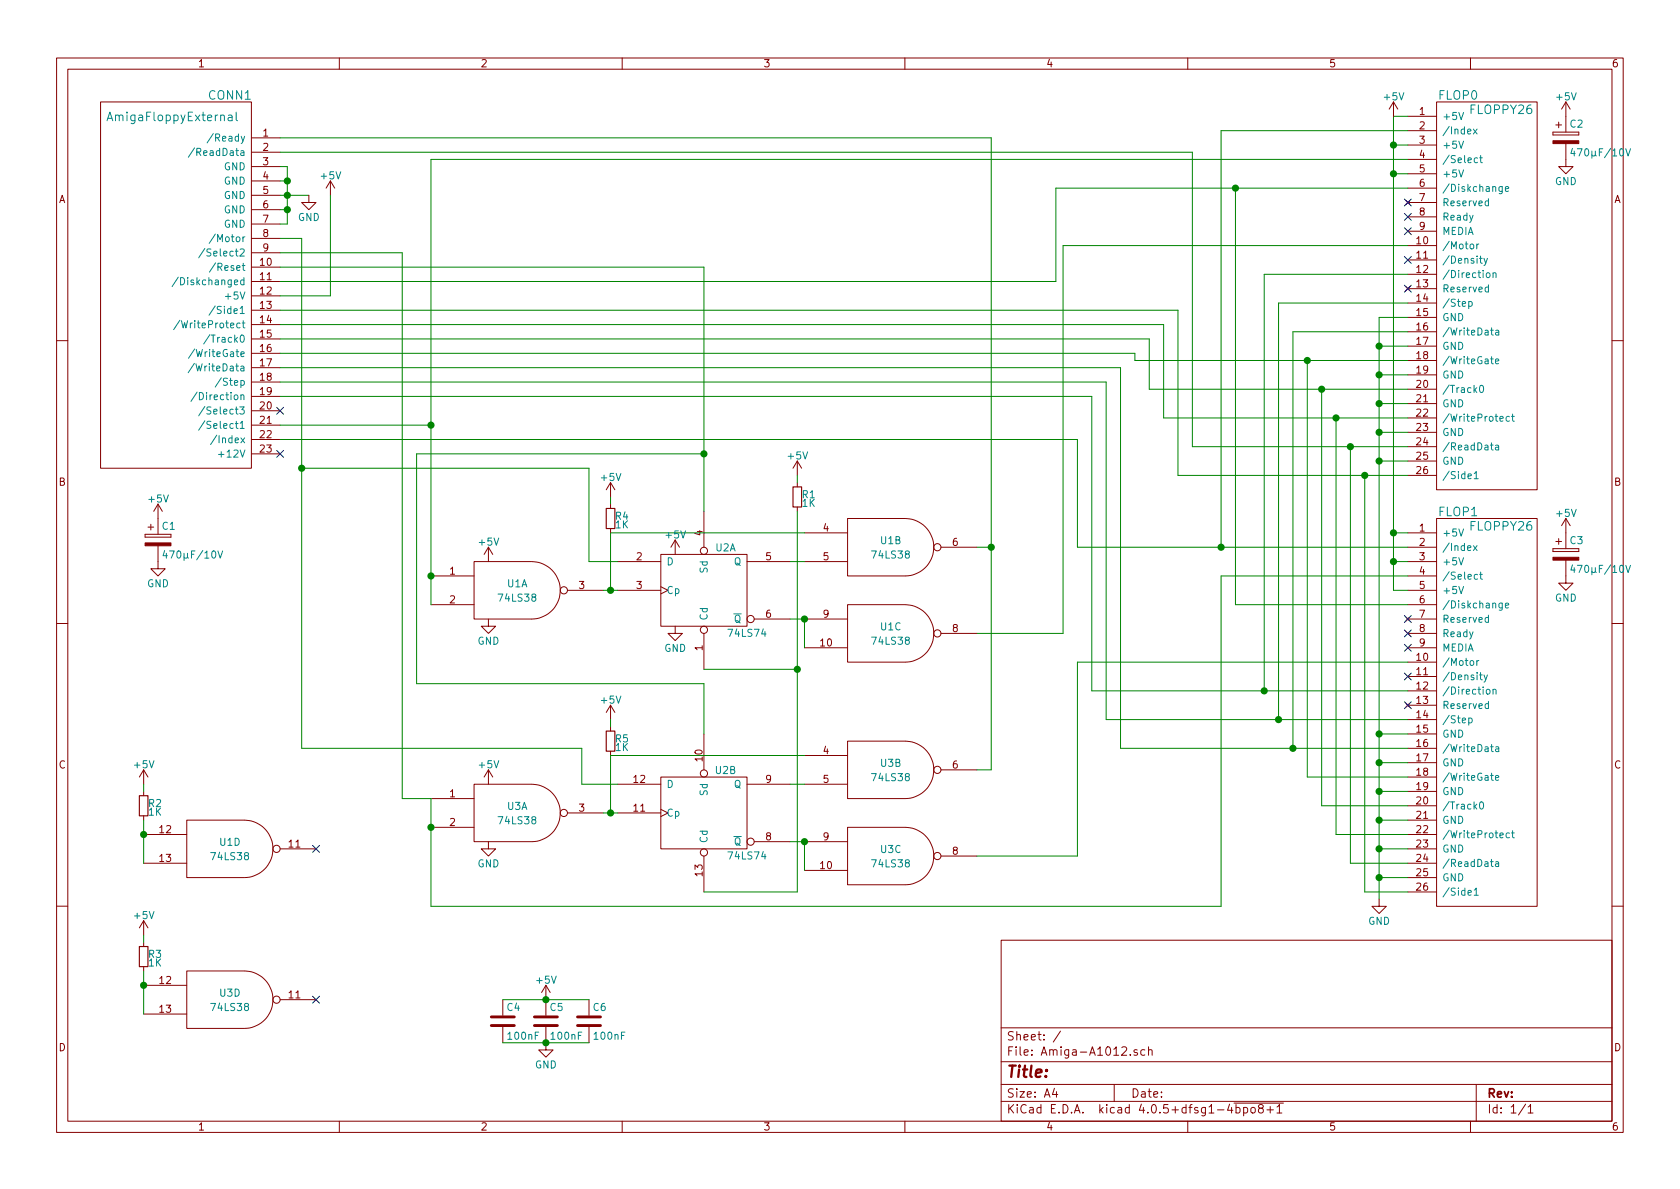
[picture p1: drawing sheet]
EESchema Schematic File Version 2
LIBS:power
LIBS:device
LIBS:transistors
LIBS:conn
LIBS:linear
LIBS:regul
LIBS:74xx
LIBS:cmos4000
LIBS:adc-dac
LIBS:memory
LIBS:xilinx
LIBS:microcontrollers
LIBS:dsp
LIBS:microchip
LIBS:analog_switches
LIBS:motorola
LIBS:texas
LIBS:intel
LIBS:audio
LIBS:interface
LIBS:digital-audio
LIBS:philips
LIBS:display
LIBS:cypress
LIBS:siliconi
LIBS:opto
LIBS:atmel
LIBS:contrib
LIBS:valves
LIBS:A1012-parts
LIBS:Amiga-A1012-cache
EELAYER 25 0
EELAYER END
$Descr A4 11693 8268
encoding utf-8
Sheet 1 1
Title ""
Date ""
Rev ""
Comp ""
Comment1 ""
Comment2 ""
Comment3 ""
Comment4 ""
$EndDescr
$Comp
L FLOPPY26 FLOP0
U 1 1
P 9800 700
F 0 "FLOP0" H 10150 750 60  0000 C CNN
F 1 "FLOPPY26" H 10450 650 60  0000 C CNN
F 2 "A1012-footprints:FFC-26" H 9800 700 60  0001 C CNN
F 3 "" H 9800 700 60  0001 C CNN
	1    9800 700 
	1    0    0    -1  
$EndComp
$Comp
L FLOPPY26 FLOP1
U 1 1
P 9800 3600
F 0 "FLOP1" H 10150 3650 60  0000 C CNN
F 1 "FLOPPY26" H 10450 3550 60  0000 C CNN
F 2 "A1012-footprints:FFC-26" H 9800 3600 60  0001 C CNN
F 3 "" H 9800 3600 60  0001 C CNN
	1    9800 3600
	1    0    0    -1  
$EndComp
Wire Wire Line
	9800 800  9700 800 
Wire Wire Line
	9700 800  9700 4100
Wire Wire Line
	9700 1000 9800 1000
Wire Wire Line
	9700 1200 9800 1200
Connection ~ 9700 1000
Wire Wire Line
	9700 3700 9800 3700
Connection ~ 9700 1200
Wire Wire Line
	9700 3900 9800 3900
Connection ~ 9700 3700
Wire Wire Line
	9700 4100 9800 4100
Connection ~ 9700 3900
Wire Wire Line
	9800 2200 9600 2200
Wire Wire Line
	9600 2200 9600 6250
Wire Wire Line
	9600 2400 9800 2400
Wire Wire Line
	9800 2600 9600 2600
Connection ~ 9600 2400
Wire Wire Line
	9600 2800 9800 2800
Connection ~ 9600 2600
Wire Wire Line
	9600 3000 9800 3000
Connection ~ 9600 2800
Wire Wire Line
	9600 3200 9800 3200
Connection ~ 9600 3000
Wire Wire Line
	9600 5100 9800 5100
Wire Wire Line
	9600 5300 9800 5300
Wire Wire Line
	9600 5500 9800 5500
Connection ~ 9600 5300
Wire Wire Line
	9600 5700 9800 5700
Connection ~ 9600 5500
Wire Wire Line
	9600 5900 9800 5900
Connection ~ 9600 5700
Wire Wire Line
	9600 6100 9800 6100
Connection ~ 9600 5900
Wire Wire Line
	9800 6200 9500 6200
Wire Wire Line
	9500 6200 9500 3300
Wire Wire Line
	8200 3300 9800 3300
Wire Wire Line
	8300 3100 9800 3100
Wire Wire Line
	9400 3100 9400 6000
Wire Wire Line
	9400 6000 9800 6000
Wire Wire Line
	8100 2900 9800 2900
Wire Wire Line
	9300 2900 9300 5800
Wire Wire Line
	9300 5800 9800 5800
Wire Wire Line
	9800 5600 9200 5600
Wire Wire Line
	9200 5600 9200 2700
Wire Wire Line
	8000 2700 9800 2700
Wire Wire Line
	7900 2500 9800 2500
Wire Wire Line
	9100 2500 9100 5400
Wire Wire Line
	9100 5400 9800 5400
Wire Wire Line
	7800 5200 9800 5200
Wire Wire Line
	9000 5200 9000 2300
Wire Wire Line
	9000 2300 9800 2300
Wire Wire Line
	9800 2100 8900 2100
Wire Wire Line
	8900 2100 8900 5000
Wire Wire Line
	7700 5000 9800 5000
Wire Wire Line
	7600 4800 9800 4800
Wire Wire Line
	8800 4800 8800 1900
Wire Wire Line
	8800 1900 9800 1900
Wire Wire Line
	9800 4200 8600 4200
Wire Wire Line
	8600 4200 8600 1300
Wire Wire Line
	7350 1300 9800 1300
Wire Wire Line
	9800 900  8500 900 
Wire Wire Line
	8500 900  8500 3800
Wire Wire Line
	7500 3800 9800 3800
$Comp
L GND #PWR01
U 1 1
P 9600 6250
F 0 "#PWR01" H 9600 6000 50  0001 C CNN
F 1 "GND" H 9600 6100 50  0000 C CNN
F 2 "" H 9600 6250 50  0000 C CNN
F 3 "" H 9600 6250 50  0000 C CNN
	1    9600 6250
	1    0    0    -1  
$EndComp
Connection ~ 9600 6100
Connection ~ 9600 5100
Connection ~ 9600 3200
$Comp
L +5V #PWR02
U 1 1
P 9700 800
F 0 "#PWR02" H 9700 650 50  0001 C CNN
F 1 "+5V" H 9700 940 50  0000 C CNN
F 2 "" H 9700 800 50  0000 C CNN
F 3 "" H 9700 800 50  0000 C CNN
	1    9700 800 
	1    0    0    -1  
$EndComp
$Comp
L AmigaFloppyExternal CONN1
U 1 1
P 1950 800
F 0 "CONN1" H 1600 950 60  0000 C CNN
F 1 "AmigaFloppyExternal" H 1200 800 60  0000 C CNN
F 2 "Pin_Headers:Pin_Header_Angled_2x12" H 1950 800 60  0001 C CNN
F 3 "" H 1950 800 60  0001 C CNN
	1    1950 800 
	1    0    0    -1  
$EndComp
NoConn ~ 1950 3150
Wire Wire Line
	2000 1550 1950 1550
Wire Wire Line
	2000 1150 2000 1550
Wire Wire Line
	2000 1450 1950 1450
Wire Wire Line
	1950 1350 2150 1350
Connection ~ 2000 1450
Wire Wire Line
	2000 1250 1950 1250
Connection ~ 2000 1350
Wire Wire Line
	2000 1150 1950 1150
Connection ~ 2000 1250
$Comp
L GND #PWR03
U 1 1
P 2150 1350
F 0 "#PWR03" H 2150 1100 50  0001 C CNN
F 1 "GND" H 2150 1200 50  0000 C CNN
F 2 "" H 2150 1350 50  0000 C CNN
F 3 "" H 2150 1350 50  0000 C CNN
	1    2150 1350
	1    0    0    -1  
$EndComp
$Comp
L +5V #PWR04
U 1 1
P 2300 1350
F 0 "#PWR04" H 2300 1200 50  0001 C CNN
F 1 "+5V" H 2300 1490 50  0000 C CNN
F 2 "" H 2300 1350 50  0000 C CNN
F 3 "" H 2300 1350 50  0000 C CNN
	1    2300 1350
	1    0    0    -1  
$EndComp
Wire Wire Line
	1950 2050 2300 2050
Wire Wire Line
	2300 2050 2300 1350
$Comp
L CP C1
U 1 1
P 1100 3750
F 0 "C1" H 1125 3850 50  0000 L CNN
F 1 "470µF/10V" H 1125 3650 50  0000 L CNN
F 2 "Capacitors_Tantalum_SMD:Tantalum_Case-D_EIA-7343-31_Reflow" H 1138 3600 50  0001 C CNN
F 3 "" H 1100 3750 50  0000 C CNN
	1    1100 3750
	1    0    0    -1  
$EndComp
$Comp
L CP C2
U 1 1
P 10900 950
F 0 "C2" H 10925 1050 50  0000 L CNN
F 1 "470µF/10V" H 10925 850 50  0000 L CNN
F 2 "Capacitors_Tantalum_SMD:Tantalum_Case-D_EIA-7343-31_Reflow" H 10938 800 50  0001 C CNN
F 3 "" H 10900 950 50  0000 C CNN
	1    10900 950 
	1    0    0    -1  
$EndComp
$Comp
L CP C3
U 1 1
P 10900 3850
F 0 "C3" H 10925 3950 50  0000 L CNN
F 1 "470µF/10V" H 10925 3750 50  0000 L CNN
F 2 "Capacitors_Tantalum_SMD:Tantalum_Case-D_EIA-7343-31_Reflow" H 10938 3700 50  0001 C CNN
F 3 "" H 10900 3850 50  0000 C CNN
	1    10900 3850
	1    0    0    -1  
$EndComp
$Comp
L +5V #PWR05
U 1 1
P 10900 800
F 0 "#PWR05" H 10900 650 50  0001 C CNN
F 1 "+5V" H 10900 940 50  0000 C CNN
F 2 "" H 10900 800 50  0000 C CNN
F 3 "" H 10900 800 50  0000 C CNN
	1    10900 800 
	1    0    0    -1  
$EndComp
$Comp
L +5V #PWR06
U 1 1
P 10900 3700
F 0 "#PWR06" H 10900 3550 50  0001 C CNN
F 1 "+5V" H 10900 3840 50  0000 C CNN
F 2 "" H 10900 3700 50  0000 C CNN
F 3 "" H 10900 3700 50  0000 C CNN
	1    10900 3700
	1    0    0    -1  
$EndComp
$Comp
L GND #PWR07
U 1 1
P 10900 1100
F 0 "#PWR07" H 10900 850 50  0001 C CNN
F 1 "GND" H 10900 950 50  0000 C CNN
F 2 "" H 10900 1100 50  0000 C CNN
F 3 "" H 10900 1100 50  0000 C CNN
	1    10900 1100
	1    0    0    -1  
$EndComp
$Comp
L GND #PWR08
U 1 1
P 10900 4000
F 0 "#PWR08" H 10900 3750 50  0001 C CNN
F 1 "GND" H 10900 3850 50  0000 C CNN
F 2 "" H 10900 4000 50  0000 C CNN
F 3 "" H 10900 4000 50  0000 C CNN
	1    10900 4000
	1    0    0    -1  
$EndComp
$Comp
L GND #PWR09
U 1 1
P 1100 3900
F 0 "#PWR09" H 1100 3650 50  0001 C CNN
F 1 "GND" H 1100 3750 50  0000 C CNN
F 2 "" H 1100 3900 50  0000 C CNN
F 3 "" H 1100 3900 50  0000 C CNN
	1    1100 3900
	1    0    0    -1  
$EndComp
$Comp
L +5V #PWR010
U 1 1
P 1100 3600
F 0 "#PWR010" H 1100 3450 50  0001 C CNN
F 1 "+5V" H 1100 3740 50  0000 C CNN
F 2 "" H 1100 3600 50  0000 C CNN
F 3 "" H 1100 3600 50  0000 C CNN
	1    1100 3600
	1    0    0    -1  
$EndComp
Wire Wire Line
	1950 1050 8300 1050
Wire Wire Line
	8300 1050 8300 3100
Connection ~ 9400 3100
Wire Wire Line
	1950 2150 8200 2150
Wire Wire Line
	8200 2150 8200 3300
Connection ~ 9500 3300
Wire Wire Line
	1950 2250 8100 2250
Wire Wire Line
	8100 2250 8100 2900
Connection ~ 9300 2900
Wire Wire Line
	1950 2350 8000 2350
Wire Wire Line
	8000 2350 8000 2700
Connection ~ 9200 2700
Wire Wire Line
	1950 2450 7900 2450
Wire Wire Line
	7900 2450 7900 2500
Connection ~ 9100 2500
Wire Wire Line
	1950 2550 7800 2550
Connection ~ 9000 5200
Wire Wire Line
	7800 2550 7800 5200
Wire Wire Line
	1950 2650 7700 2650
Wire Wire Line
	7700 2650 7700 5000
Connection ~ 8900 5000
Wire Wire Line
	1950 2750 7600 2750
Wire Wire Line
	7600 2750 7600 4800
Connection ~ 8800 4800
Wire Wire Line
	1950 3050 7500 3050
Wire Wire Line
	7500 3050 7500 3800
Connection ~ 8500 3800
NoConn ~ 9800 4400
NoConn ~ 9800 4300
NoConn ~ 9800 4500
NoConn ~ 9800 4700
NoConn ~ 9800 4900
NoConn ~ 9800 1400
NoConn ~ 9800 1500
NoConn ~ 9800 1600
NoConn ~ 9800 1800
NoConn ~ 9800 2000
$Comp
L 74LS74 U2
U 1 1
P 4900 4100
F 0 "U2" H 5050 4400 50  0000 C CNN
F 1 "74LS74" H 5200 3805 50  0000 C CNN
F 2 "SMD_Packages:SOIC-14_N" H 4900 4100 50  0001 C CNN
F 3 "" H 4900 4100 50  0000 C CNN
	1    4900 4100
	1    0    0    -1  
$EndComp
$Comp
L 74LS74 U2
U 2 1
P 4900 5650
F 0 "U2" H 5050 5950 50  0000 C CNN
F 1 "74LS74" H 5200 5355 50  0000 C CNN
F 2 "SMD_Packages:SOIC-14_N" H 4900 5650 50  0001 C CNN
F 3 "" H 4900 5650 50  0000 C CNN
	2    4900 5650
	1    0    0    -1  
$EndComp
$Comp
L 74LS38 U1
U 2 1
P 6200 3800
F 0 "U1" H 6200 3850 50  0000 C CNN
F 1 "74LS38" H 6200 3750 50  0000 C CNN
F 2 "SMD_Packages:SOIC-14_N" H 6200 3800 50  0001 C CNN
F 3 "" H 6200 3800 50  0000 C CNN
	2    6200 3800
	1    0    0    -1  
$EndComp
$Comp
L 74LS38 U1
U 3 1
P 6200 4400
F 0 "U1" H 6200 4450 50  0000 C CNN
F 1 "74LS38" H 6200 4350 50  0000 C CNN
F 2 "SMD_Packages:SOIC-14_N" H 6200 4400 50  0001 C CNN
F 3 "" H 6200 4400 50  0000 C CNN
	3    6200 4400
	1    0    0    -1  
$EndComp
$Comp
L 74LS38 U1
U 1 1
P 3600 4100
F 0 "U1" H 3600 4150 50  0000 C CNN
F 1 "74LS38" H 3600 4050 50  0000 C CNN
F 2 "SMD_Packages:SOIC-14_N" H 3600 4100 50  0001 C CNN
F 3 "" H 3600 4100 50  0000 C CNN
	1    3600 4100
	1    0    0    -1  
$EndComp
$Comp
L 74LS38 U3
U 2 1
P 6200 5350
F 0 "U3" H 6200 5400 50  0000 C CNN
F 1 "74LS38" H 6200 5300 50  0000 C CNN
F 2 "SMD_Packages:SOIC-14_N" H 6200 5350 50  0001 C CNN
F 3 "" H 6200 5350 50  0000 C CNN
	2    6200 5350
	1    0    0    -1  
$EndComp
$Comp
L 74LS38 U3
U 3 1
P 6200 5950
F 0 "U3" H 6200 6000 50  0000 C CNN
F 1 "74LS38" H 6200 5900 50  0000 C CNN
F 2 "SMD_Packages:SOIC-14_N" H 6200 5950 50  0001 C CNN
F 3 "" H 6200 5950 50  0000 C CNN
	3    6200 5950
	1    0    0    -1  
$EndComp
$Comp
L 74LS38 U3
U 1 1
P 3600 5650
F 0 "U3" H 3600 5700 50  0000 C CNN
F 1 "74LS38" H 3600 5600 50  0000 C CNN
F 2 "SMD_Packages:SOIC-14_N" H 3600 5650 50  0001 C CNN
F 3 "" H 3600 5650 50  0000 C CNN
	1    3600 5650
	1    0    0    -1  
$EndComp
Wire Wire Line
	4250 3700 5600 3700
Wire Wire Line
	4250 5250 5600 5250
Wire Wire Line
	3000 1100 3000 4200
Wire Wire Line
	7500 5950 6800 5950
Wire Wire Line
	7500 4600 7500 5950
Wire Wire Line
	6800 4400 7400 4400
Wire Wire Line
	7400 4400 7400 1700
Wire Wire Line
	7400 1700 9800 1700
Wire Wire Line
	1950 1650 2100 1650
Wire Wire Line
	1950 2950 3000 2950
Wire Wire Line
	1950 1750 2800 1750
Wire Wire Line
	2800 1750 2800 5550
Wire Wire Line
	2800 5550 3000 5550
NoConn ~ 1950 2850
Wire Wire Line
	1950 950  6900 950 
Wire Wire Line
	6900 5350 6800 5350
Wire Wire Line
	6900 950  6900 5350
Wire Wire Line
	6800 3800 6900 3800
Connection ~ 6900 3800
$Comp
L +5V #PWR011
U 1 1
P 5550 3300
F 0 "#PWR011" H 5550 3150 50  0001 C CNN
F 1 "+5V" H 5550 3440 50  0000 C CNN
F 2 "" H 5550 3300 50  0000 C CNN
F 3 "" H 5550 3300 50  0000 C CNN
	1    5550 3300
	1    0    0    -1  
$EndComp
$Comp
L R_Small R1
U 1 1
P 5550 3450
F 0 "R1" H 5580 3470 50  0000 L CNN
F 1 "1K" H 5580 3410 50  0000 L CNN
F 2 "Resistors_SMD:R_0603" H 5550 3450 50  0001 C CNN
F 3 "" H 5550 3450 50  0000 C CNN
	1    5550 3450
	1    0    0    -1  
$EndComp
Wire Wire Line
	5500 3900 5600 3900
Wire Wire Line
	5500 4300 5600 4300
Wire Wire Line
	5600 4300 5600 4500
Wire Wire Line
	5500 5450 5600 5450
Wire Wire Line
	5500 5850 5600 5850
Wire Wire Line
	5600 5850 5600 6050
Wire Wire Line
	5550 3550 5550 6200
Wire Wire Line
	4900 4650 5550 4650
Wire Wire Line
	5550 6200 4900 6200
Connection ~ 5550 4650
Wire Wire Line
	1950 1950 7350 1950
Wire Wire Line
	7350 1950 7350 1300
Connection ~ 8600 1300
Wire Wire Line
	3000 1100 9800 1100
Connection ~ 3000 2950
Wire Wire Line
	9800 4000 8500 4000
Wire Wire Line
	8500 4000 8500 6300
Wire Wire Line
	8500 6300 3000 6300
Connection ~ 3000 5750
Wire Wire Line
	9800 4600 7500 4600
$Comp
L +5V #PWR012
U 1 1
P 3400 3900
F 0 "#PWR012" H 3400 3750 50  0001 C CNN
F 1 "+5V" H 3400 4040 50  0000 C CNN
F 2 "" H 3400 3900 50  0000 C CNN
F 3 "" H 3400 3900 50  0000 C CNN
	1    3400 3900
	1    0    0    -1  
$EndComp
$Comp
L +5V #PWR013
U 1 1
P 3400 5450
F 0 "#PWR013" H 3400 5300 50  0001 C CNN
F 1 "+5V" H 3400 5590 50  0000 C CNN
F 2 "" H 3400 5450 50  0000 C CNN
F 3 "" H 3400 5450 50  0000 C CNN
	1    3400 5450
	1    0    0    -1  
$EndComp
$Comp
L C C4
U 1 1
P 3500 7100
F 0 "C4" H 3525 7200 50  0000 L CNN
F 1 "100nF" H 3525 7000 50  0000 L CNN
F 2 "Resistors_SMD:R_0603" H 3538 6950 50  0001 C CNN
F 3 "" H 3500 7100 50  0000 C CNN
	1    3500 7100
	1    0    0    -1  
$EndComp
$Comp
L C C5
U 1 1
P 3800 7100
F 0 "C5" H 3825 7200 50  0000 L CNN
F 1 "100nF" H 3825 7000 50  0000 L CNN
F 2 "Resistors_SMD:R_0603" H 3838 6950 50  0001 C CNN
F 3 "" H 3800 7100 50  0000 C CNN
	1    3800 7100
	1    0    0    -1  
$EndComp
$Comp
L C C6
U 1 1
P 4100 7100
F 0 "C6" H 4125 7200 50  0000 L CNN
F 1 "100nF" H 4125 7000 50  0000 L CNN
F 2 "Resistors_SMD:R_0603" H 4138 6950 50  0001 C CNN
F 3 "" H 4100 7100 50  0000 C CNN
	1    4100 7100
	1    0    0    -1  
$EndComp
$Comp
L +5V #PWR014
U 1 1
P 3800 6950
F 0 "#PWR014" H 3800 6800 50  0001 C CNN
F 1 "+5V" H 3800 7090 50  0000 C CNN
F 2 "" H 3800 6950 50  0000 C CNN
F 3 "" H 3800 6950 50  0000 C CNN
	1    3800 6950
	1    0    0    -1  
$EndComp
$Comp
L GND #PWR015
U 1 1
P 3800 7250
F 0 "#PWR015" H 3800 7000 50  0001 C CNN
F 1 "GND" H 3800 7100 50  0000 C CNN
F 2 "" H 3800 7250 50  0000 C CNN
F 3 "" H 3800 7250 50  0000 C CNN
	1    3800 7250
	1    0    0    -1  
$EndComp
Wire Wire Line
	3500 6950 4100 6950
Wire Wire Line
	3500 7250 4100 7250
$Comp
L +5V #PWR016
U 1 1
P 4700 3850
F 0 "#PWR016" H 4700 3700 50  0001 C CNN
F 1 "+5V" H 4700 3990 50  0000 C CNN
F 2 "" H 4700 3850 50  0000 C CNN
F 3 "" H 4700 3850 50  0000 C CNN
	1    4700 3850
	1    0    0    -1  
$EndComp
Connection ~ 3800 7250
Connection ~ 3800 6950
$Comp
L GND #PWR017
U 1 1
P 3400 4300
F 0 "#PWR017" H 3400 4050 50  0001 C CNN
F 1 "GND" H 3400 4150 50  0000 C CNN
F 2 "" H 3400 4300 50  0000 C CNN
F 3 "" H 3400 4300 50  0000 C CNN
	1    3400 4300
	1    0    0    -1  
$EndComp
$Comp
L GND #PWR018
U 1 1
P 3400 5850
F 0 "#PWR018" H 3400 5600 50  0001 C CNN
F 1 "GND" H 3400 5700 50  0000 C CNN
F 2 "" H 3400 5850 50  0000 C CNN
F 3 "" H 3400 5850 50  0000 C CNN
	1    3400 5850
	1    0    0    -1  
$EndComp
$Comp
L GND #PWR019
U 1 1
P 4700 4350
F 0 "#PWR019" H 4700 4100 50  0001 C CNN
F 1 "GND" H 4700 4200 50  0000 C CNN
F 2 "" H 4700 4350 50  0000 C CNN
F 3 "" H 4700 4350 50  0000 C CNN
	1    4700 4350
	1    0    0    -1  
$EndComp
Connection ~ 5600 4300
Connection ~ 5600 5850
Wire Wire Line
	5550 3350 5550 3300
Wire Wire Line
	1950 1850 4900 1850
Wire Wire Line
	4900 1850 4900 3550
Wire Wire Line
	4900 3150 2900 3150
Wire Wire Line
	2900 3150 2900 4750
Wire Wire Line
	2900 4750 4900 4750
Wire Wire Line
	4900 4750 4900 5100
Connection ~ 4900 3150
$Comp
L R_Small R4
U 1 1
P 4250 3600
F 0 "R4" H 4280 3620 50  0000 L CNN
F 1 "1K" H 4280 3560 50  0000 L CNN
F 2 "Resistors_SMD:R_0603" H 4250 3600 50  0001 C CNN
F 3 "" H 4250 3600 50  0000 C CNN
	1    4250 3600
	1    0    0    -1  
$EndComp
$Comp
L R_Small R5
U 1 1
P 4250 5150
F 0 "R5" H 4280 5170 50  0000 L CNN
F 1 "1K" H 4280 5110 50  0000 L CNN
F 2 "Resistors_SMD:R_0603" H 4250 5150 50  0001 C CNN
F 3 "" H 4250 5150 50  0000 C CNN
	1    4250 5150
	1    0    0    -1  
$EndComp
$Comp
L +5V #PWR020
U 1 1
P 4250 5000
F 0 "#PWR020" H 4250 4850 50  0001 C CNN
F 1 "+5V" H 4250 5140 50  0000 C CNN
F 2 "" H 4250 5000 50  0000 C CNN
F 3 "" H 4250 5000 50  0000 C CNN
	1    4250 5000
	1    0    0    -1  
$EndComp
$Comp
L +5V #PWR021
U 1 1
P 4250 3450
F 0 "#PWR021" H 4250 3300 50  0001 C CNN
F 1 "+5V" H 4250 3590 50  0000 C CNN
F 2 "" H 4250 3450 50  0000 C CNN
F 3 "" H 4250 3450 50  0000 C CNN
	1    4250 3450
	1    0    0    -1  
$EndComp
Wire Wire Line
	4250 5050 4250 5000
Wire Wire Line
	4250 3500 4250 3450
$Comp
L 74LS38 U1
U 4 1
P 1600 5900
F 0 "U1" H 1600 5950 50  0000 C CNN
F 1 "74LS38" H 1600 5850 50  0000 C CNN
F 2 "SMD_Packages:SOIC-14_N" H 1600 5900 50  0001 C CNN
F 3 "" H 1600 5900 50  0000 C CNN
	4    1600 5900
	1    0    0    -1  
$EndComp
$Comp
L 74LS38 U3
U 4 1
P 1600 6950
F 0 "U3" H 1600 7000 50  0000 C CNN
F 1 "74LS38" H 1600 6900 50  0000 C CNN
F 2 "SMD_Packages:SOIC-14_N" H 1600 6950 50  0001 C CNN
F 3 "" H 1600 6950 50  0000 C CNN
	4    1600 6950
	1    0    0    -1  
$EndComp
NoConn ~ 2200 6950
NoConn ~ 2200 5900
$Comp
L R_Small R2
U 1 1
P 1000 5600
F 0 "R2" H 1030 5620 50  0000 L CNN
F 1 "1K" H 1030 5560 50  0000 L CNN
F 2 "Resistors_SMD:R_0603" H 1000 5600 50  0001 C CNN
F 3 "" H 1000 5600 50  0000 C CNN
	1    1000 5600
	1    0    0    -1  
$EndComp
$Comp
L R_Small R3
U 1 1
P 1000 6650
F 0 "R3" H 1030 6670 50  0000 L CNN
F 1 "1K" H 1030 6610 50  0000 L CNN
F 2 "Resistors_SMD:R_0603" H 1000 6650 50  0001 C CNN
F 3 "" H 1000 6650 50  0000 C CNN
	1    1000 6650
	1    0    0    -1  
$EndComp
Wire Wire Line
	1000 6750 1000 7050
Wire Wire Line
	1000 5700 1000 6000
Connection ~ 1000 6850
Connection ~ 1000 5800
$Comp
L +5V #PWR022
U 1 1
P 1000 5450
F 0 "#PWR022" H 1000 5300 50  0001 C CNN
F 1 "+5V" H 1000 5590 50  0000 C CNN
F 2 "" H 1000 5450 50  0000 C CNN
F 3 "" H 1000 5450 50  0000 C CNN
	1    1000 5450
	1    0    0    -1  
$EndComp
$Comp
L +5V #PWR023
U 1 1
P 1000 6500
F 0 "#PWR023" H 1000 6350 50  0001 C CNN
F 1 "+5V" H 1000 6640 50  0000 C CNN
F 2 "" H 1000 6500 50  0000 C CNN
F 3 "" H 1000 6500 50  0000 C CNN
	1    1000 6500
	1    0    0    -1  
$EndComp
Wire Wire Line
	1000 5500 1000 5450
Wire Wire Line
	1000 6550 1000 6500
Wire Wire Line
	4250 3700 4250 4100
Wire Wire Line
	4200 4100 4300 4100
Connection ~ 4250 4100
Wire Wire Line
	4300 3900 4100 3900
Wire Wire Line
	4100 3900 4100 3250
Wire Wire Line
	4100 3250 2100 3250
Wire Wire Line
	2100 1650 2100 5200
Wire Wire Line
	4200 5650 4300 5650
Wire Wire Line
	4250 5250 4250 5650
Connection ~ 4250 5650
Wire Wire Line
	3000 6300 3000 5550
Connection ~ 3000 4000
Wire Wire Line
	2100 5200 4050 5200
Wire Wire Line
	4050 5200 4050 5450
Wire Wire Line
	4050 5450 4300 5450
Connection ~ 2100 3250
$EndSCHEMATC
